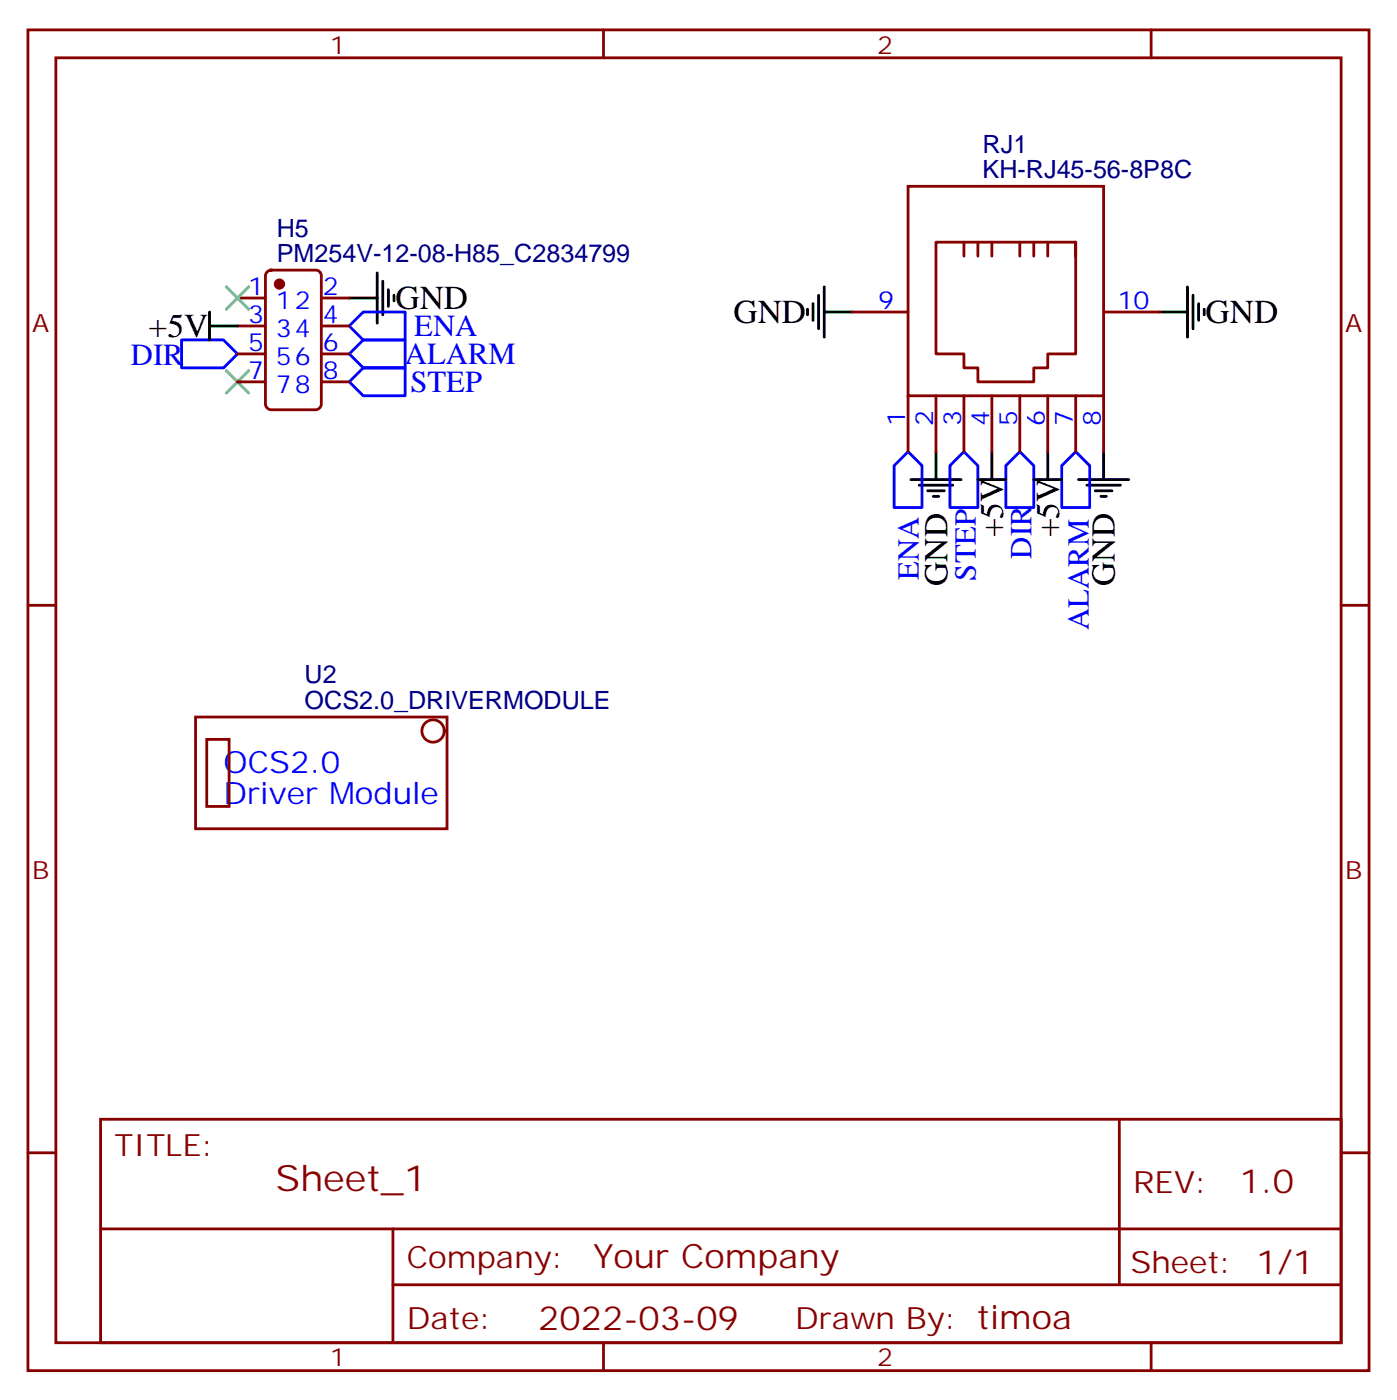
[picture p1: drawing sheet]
<svg xmlns="http://www.w3.org/2000/svg" width="176mm" height="177mm" viewBox="0 0 176 177" stroke-linecap="round" stroke-linejoin="round" font-family="sans-serif">
<g fill="none" stroke="#870000" stroke-width=".35">
<path d="M3.5 3.8h169.4v169.3h-169.4zM7.1 7.3h162.2v162.3h-162.2zM76.2 3.8v3.5M145.3 3.8v3.5M30 37.6h3.5M33.7 34.3l.5-.2h5.7a.71 .71 0 0 1 .7 .7v16.2a.76 .76 0 0 1-.7 .8h-5.7a.76 .76 0 0 1-.7-.8v-16.2zM40.6 37.6h3.5M107.6 39.4h7.1M114.7 23.5h24.6v26.5h-24.6zM121.7 30.6v1.7M123.5 30.6v1.7M125.2 30.6v1.7"/>
<path d="M128.8 30.6v1.7M130.5 30.6v1.7M132.3 30.6v1.7M135.8 30.6h-17.6v14.1h3.5v1.8h1.8v1.7h7v-1.7h1.8v-1.8h3.5v-14.1v1.7M139.3 39.4h7.1M30 48.2h3.5M30 41.2h3.5M30 44.7h3.5M40.6 48.2h3.5M40.6 41.2h3.5M40.6 44.7h3.5M114.7 50v7"/>
<path d="M118.2 50v7M121.7 50v7M125.2 50v7M128.8 50v7M132.3 50v7M135.8 50v7M139.3 50v7M3.5 76.4h3.6M169.3 76.4h3.6M24.7 90.6h31.7v14.1h-31.7zM26.1 93.4h2.8v8.4h-2.8zM3.5 145.6h3.6"/>
<path d="M12.7 141.4h156.6v28.2h-156.6zM12.7 155.2h156.5M49.6 155.2v14.1M141.3 141.4v20.9M169.3 145.6h3.6M49.6 162.3h119.6M76.2 169.6v3.5M145.3 169.6v3.5"/>
<circle cx="54.7" cy="92.3" r="1.41"/>
</g>
<g fill="none" stroke="#000" stroke-width=".35">
<path d="M26.5 39.4v3.5M44.1 37.6h3.5M47.6 34.5v6.3M48.3 35.5v4.3M49 36.6v2.1M49.7 37.3v.7M102 39.1v.7M102.7 38.3v2.2M103.4 37.3v4.2M104.1 39.4h3.5M104.1 36.2v6.4M146.4 39.4h3.5"/>
<path d="M149.9 36.2v6.4M150.6 37.3v4.2M151.3 38.3v2.2M152 39.1v.7M26.5 41.2h3.5M118.2 57v3.6M125.2 57v3.6M132.3 57v3.6M139.3 57v3.6M115 60.6h6.4M116.1 61.3h4.2M117.1 62h2.1"/>
<path d="M117.8 62.7h.7M123.5 60.6h3.5M130.5 60.6h3.6M136.2 60.6h6.3M137.2 61.3h4.3M138.3 62h2.1M139 62.7h.7"/>
</g>
<path d="M45.9 39.4h5.3v3.5h-5.3l-1.8-1.7zM22.9 42.9h5.3l1.8 1.8-1.8 1.8h-5.3zM45.9 46.5h5.3v3.5h-5.3l-1.8-1.8zM45.9 42.9h5.3v3.6h-5.3l-1.8-1.8zM114.7 57l1.7 1.8v5.3h-3.5v-5.3zM119.9 58.8l1.8-1.8 1.8 1.8v5.3h-3.6zM127 58.8l1.8-1.8 1.7 1.8v5.3h-3.5zM134.1 58.8l1.7-1.8 1.8 1.8v5.3h-3.5z" fill="none" stroke="#00f" stroke-width=".35"/>
<path d="M28.6 36.2l2.8 2.9M31.4 36.2l-2.8 2.9M28.6 46.8l2.8 2.8M31.4 46.8l-2.8 2.8" fill="none" stroke="#3c3" stroke-width=".35"/>
<circle cx="35.3" cy="35.9" r=".53" fill="#870000" stroke="#870000" stroke-width=".35"/>
<text font-size="4.6" fill="#800" x="34.8" y="150.4">Sheet_1</text>
<g font-size="4.2">
<text x="49.9" y="39.1">GND</text>
<text x="92.6" y="40.8">GND</text>
<text x="152.2" y="40.8">GND</text>
<text x="18.7" y="42.6">+5V</text>
<text x="126.7" y="67.9" transform="rotate(-90 126.7 67.9)">+5V</text>
<text x="133.7" y="67.9" transform="rotate(-90 133.7 67.9)">+5V</text>
<text x="119.6" y="74" transform="rotate(-90 119.6 74)">GND</text>
<text x="140.8" y="74" transform="rotate(-90 140.8 74)">GND</text>
</g>
<g font-size="4.2" fill="#800">
<text x="156.5" y="150.6">1.0</text>
<text x="74.9" y="160.2">Your Company</text>
<text x="68" y="168">2022-03-09</text>
</g>
<g font-size="3.9" fill="#00f">
<text x="16.5" y="46.1">DIR</text>
<text x="51.1" y="45.9">ALARM</text>
<text x="52.3" y="42.4">ENA</text>
<text x="51.8" y="49.5">STEP</text>
<text x="130.3" y="70.5" transform="rotate(-90 130.3 70.5)">DIR</text>
<text x="116" y="73.2" transform="rotate(-90 116 73.2)">ENA</text>
<text x="123.2" y="73.3" transform="rotate(-90 123.2 73.3)">STEP</text>
<text x="137.5" y="79.6" transform="rotate(-90 137.5 79.6)">ALARM</text>
<text x="28.2" y="97.6">OCS2.0</text>
<text x="28.2" y="101.5">Driver Module</text>
</g>
<g font-size="3.9" fill="#800">
<text x="14.5" y="145.9">TITLE:</text>
<text x="143.1" y="150.6">REV:</text>
<text x="51.4" y="160.1">Company:</text>
<text x="142.7" y="160.8">Sheet: 1/1</text>
<text x="51.4" y="167.8">Date:</text>
<text x="100.4" y="167.9">Drawn By: timoa</text>
</g>
<g font-size="3.2" fill="#800">
<text x="41.6" y="6.8">1</text>
<text x="110.8" y="6.8">2</text>
<text x="4.1" y="41.9">A</text>
<text x="169.9" y="41.9">A</text>
<text x="4.1" y="111">B</text>
<text x="169.9" y="111">B</text>
<text x="41.6" y="172.6">1</text>
<text x="110.8" y="172.6">2</text>
</g>
<g font-size="3.2" fill="#000080">
<text x="124.1" y="22.5">KH-RJ45-56-8P8C</text>
<text x="124.1" y="19.3">RJ1</text>
<text x="34.9" y="29.9">H5</text>
<text x="34.9" y="33.1">PM254V-12-08-H85_C2834799</text>
<text x="38.5" y="89.5">OCS2.0_DRIVERMODULE</text>
<text x="38.5" y="86.3">U2</text>
</g>
<g font-size="3.2" fill="#00f">
<text x="31.3" y="37.3">1</text>
<text x="31.3" y="40.8">3</text>
<text x="34.8" y="39.1">12</text>
<text x="40.7" y="40.8">4</text>
<text x="40.7" y="37.3">2</text>
<text x="110.9" y="39.1">9</text>
<text x="141.1" y="39.1">10</text>
<text x="31.3" y="44.3">5</text>
<text x="31.3" y="47.9">7</text>
<text x="34.8" y="42.6">34</text>
<text x="34.8" y="46.1">56</text>
<text x="40.7" y="47.9">8</text>
<text x="40.7" y="44.3">6</text>
<text x="34.8" y="49.6">78</text>
<text x="114.3" y="53.8" transform="rotate(-90 114.3 53.8)">1</text>
<text x="117.8" y="53.8" transform="rotate(-90 117.8 53.8)">2</text>
<text x="121.4" y="53.8" transform="rotate(-90 121.4 53.8)">3</text>
<text x="124.9" y="53.8" transform="rotate(-90 124.9 53.8)">4</text>
<text x="128.4" y="53.8" transform="rotate(-90 128.4 53.8)">5</text>
<text x="131.9" y="53.8" transform="rotate(-90 131.9 53.8)">6</text>
<text x="135.5" y="53.8" transform="rotate(-90 135.5 53.8)">7</text>
<text x="139" y="53.8" transform="rotate(-90 139 53.8)">8</text>
</g>
</svg>
